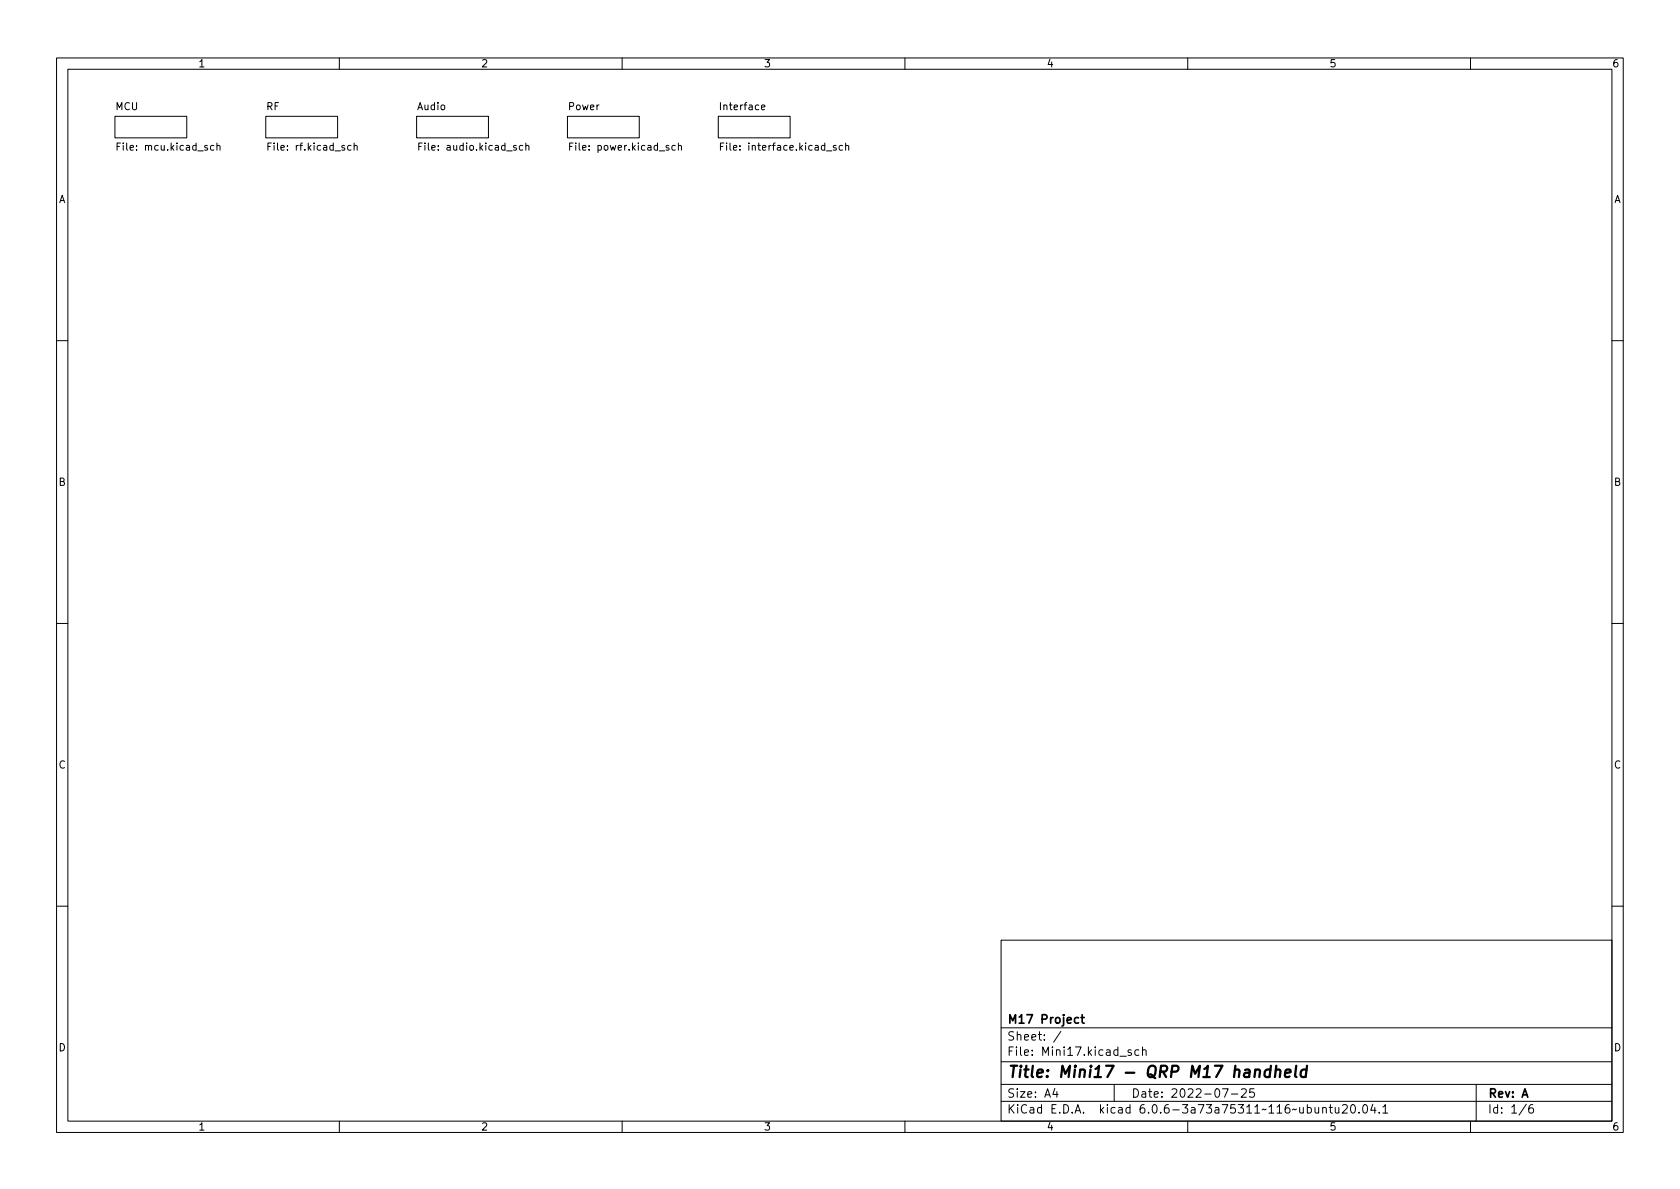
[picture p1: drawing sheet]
<svg xmlns="http://www.w3.org/2000/svg" width="297mm" height="210mm" viewBox="0 0 297 210" stroke-linecap="round" stroke-linejoin="round" font-family="sans-serif">
<g fill="none" stroke="#000" stroke-width=".18">
<path d="M10 10.2h277v190.1h-277zM12 12.2h273v186.1h-273zM60 10.2v2M110 10.2v2M134.6 19l.6-.1v-.3h-.4l-.2 .1 .1 .6h.5M160 10.2v2M210 10.2v2M260 10.2v2M20.3 20.6h12.7v3.8h-12.7zM20.7 25.9h.4M21.3 25.3h-.6v1.3M37.8 25.8l-.3-.1-.3 .3 .1 .5h.5"/>
<path d="M38.4 25.8l.1-.1 .3 .1 .1 .8M38.4 25.3v1.3M47 20.6h12.7v3.8h-12.7zM47.4 25.9h.4M48 25.3h-.6v1.3M62.1 25.8l-.4-.1-.2 .3 .1 .5h.5M62.6 25.8l.2-.1 .3 .1 .1 .8M62.6 25.3v1.3M73.7 20.6h12.7v3.8h-12.7zM74 25.9h.5M74.6 25.3h-.6v1.3M92.4 25.8l-.3-.1-.3 .3 .1 .5h.5"/>
<path d="M93 25.8l.2-.1 .3 .1v.8M93 25.3v1.3M100.3 20.6h12.7v3.8h-12.7zM100.7 25.9h.4M101.3 25.3h-.6v1.3M119.4 25.8l-.4-.1-.2 .3 .1 .5h.5M119.9 25.8l.2-.1 .3 .1 .1 .8M119.9 25.3v1.3M127 20.6h12.7v3.8h-12.7zM127.4 25.9h.4M128 25.3h-.6v1.3M149 25.8l-.4-.1-.2 .3 .1 .5h.5"/>
<path d="M149.5 25.8l.2-.1 .3 .1 .1 .8M149.5 25.3v1.3M10 60.2h2M285 60.2h2M10 110.2h2M285 110.2h2M10 160.2h2M177 166.3h108v32h-108zM285 160.2h2M60 198.3v2M110 198.3v2M160 198.3v2"/>
<path d="M177 194.8h108M177 191.8h108M177 187.8h108M177 181.8h108M186.5 192.5l-.4 1h1M186.9 193v1M187.6 182.4l-1.3 1.9M197 191.8v3M198 186.8h1.1M200 185.7l-.4-.1-.2 .2 .1 .3 .5 .1v.4h-.6M201.4 185.7l-.5-.1-.3 .3v.4l.2 .3h.6M202 185.8l.2-.2 .4 .1v.9"/>
<path d="M202 185.1v1.5M210 198.3v2M216.1 192.5h1l-.6 1.5M217.7 193.5h1.2M219.5 192.7l.6-.2 .2 .2 .1 .3-1 1h1M221.7 192.5h-.7l-.1 .7 .2-.1 .5 .1 .2 .2-.1 .5-.2 .1-.6-.1M233.9 196l.2-.2 .3 .1 .1 .9M233.9 195.8v1M235 195.8h.6M235.2 195.3v1.3l.4 .2M236.1 195.8v1h.4l.2-.1M236.7 195.8v1"/>
<path d="M237.4 195.5l.5-.2 .2 .2 .1 .3-.9 1h.9M239 195.4l.1-.1a.81 .81 0 0 1 .6 .7 .81 .81 0 0 1-.3 .8h-.1a.81 .81 0 0 1-.6-.6 .81 .81 0 0 1 .3-.8zM240.3 196.7v.1M241.1 195.5l.2-.2a.81 .81 0 0 1 .6 .7 .81 .81 0 0 1-.3 .8h-.2a.81 .81 0 0 1-.3-1.3zM242.7 195.3l-.3 1h.9M243.1 195.8v1M243.9 196.7v.1M244.5 195.8l.4-.5v1.5M244.5 196.8h.9M260 198.3v2M261 191.8v6.5M269.9 195.3l-1.3 1.9"/>
<path d="M271 195.3a.6 .6 0 0 0-.7 .7v.5l.1 .3h.5l.2-.1 .1-.5-.2-.2-.4-.1-.3 .3"/>
</g>
<path d="M224.6 189.2a.66 .66 0 0 0-1 .3v.6l.1 .3 .2 .1 .6-.1M224.7 188.5l-.2 2M225.6 189.3a.49 .49 0 0 1 .8 .1l-.1 1.1M225.7 188.5l-.3 2M227.2 189.8l1-.2-.1-.4-.1-.1-.6 .1-.2 1 .2 .3 .6-.1M229.2 188.5l-.2 1.7 .2 .3M231 189.2a.66 .66 0 0 0-1 .3l-.1 .6 .2 .3 .2 .1 .6-.1M231.1 188.5l-.3 2" fill="none" stroke="#000" stroke-width=".4"/>
<path d="M191.1 179.9h.6M191.3 179.4v1.3l.4 .2M190.7 180l-.4-.1-.3 .3v.4l.1 .3h.6" fill="none" stroke="#000" stroke-width=".3"/>
<text font-size="2.8" x="178" y="190.6">Title: Mini17 - QRP M17 handheld</text>
<g font-size="2.1">
<text x="178" y="184">Sheet: /</text>
<text x="178" y="181">M17 Project</text>
<text x="178" y="186.7">File: Mini17.kicad_sch</text>
<text x="178" y="196.9">KiCad E.D.A. kicad 6.0.6-3a73a75311~116~ubuntu20.04.1</text>
<text x="178" y="194.1">Size: A4</text>
<text x="200" y="194.1">Date: 2022-07-25</text>
<text x="263" y="194.1">Rev: A</text>
<text x="263" y="196.9">Id: 1/6</text>
</g>
<g font-size="1.8">
<text x="35" y="11.9">1</text>
<text x="85" y="11.9">2</text>
<text x="135" y="11.9">3</text>
<text x="185" y="11.9">4</text>
<text x="235" y="11.9">5</text>
<text x="285" y="11.9">6</text>
<text x="20.4" y="19.5">MCU</text>
<text x="47.1" y="19.5">RF</text>
<text x="73.8" y="19.5">Audio</text>
<text x="100.6" y="19.5">Power</text>
<text x="127.6" y="19.5">Interface</text>
<text x="21.4" y="26.6">File: mcu.kicad_sch</text>
<text x="48" y="26.6">File: rf.kicad_sch</text>
<text x="74.8" y="26.6">File: audio.kicad_sch</text>
<text x="101.4" y="26.6">File: power.kicad_sch</text>
<text x="128.4" y="26.6">File: interface.kicad_sch</text>
<text x="10.3" y="35.9">A</text>
<text x="285.3" y="35.9">A</text>
<text x="10.3" y="85.9">B</text>
<text x="285.3" y="85.9">B</text>
<text x="10.3" y="135.9">C</text>
<text x="285.3" y="135.9">C</text>
<text x="10.3" y="185.9">D</text>
<text x="285.3" y="185.9">D</text>
<text x="35" y="199.9">1</text>
<text x="85" y="199.9">2</text>
<text x="135" y="199.9">3</text>
<text x="185" y="199.9">4</text>
<text x="235" y="199.9">5</text>
<text x="285" y="199.9">6</text>
</g>
</svg>
